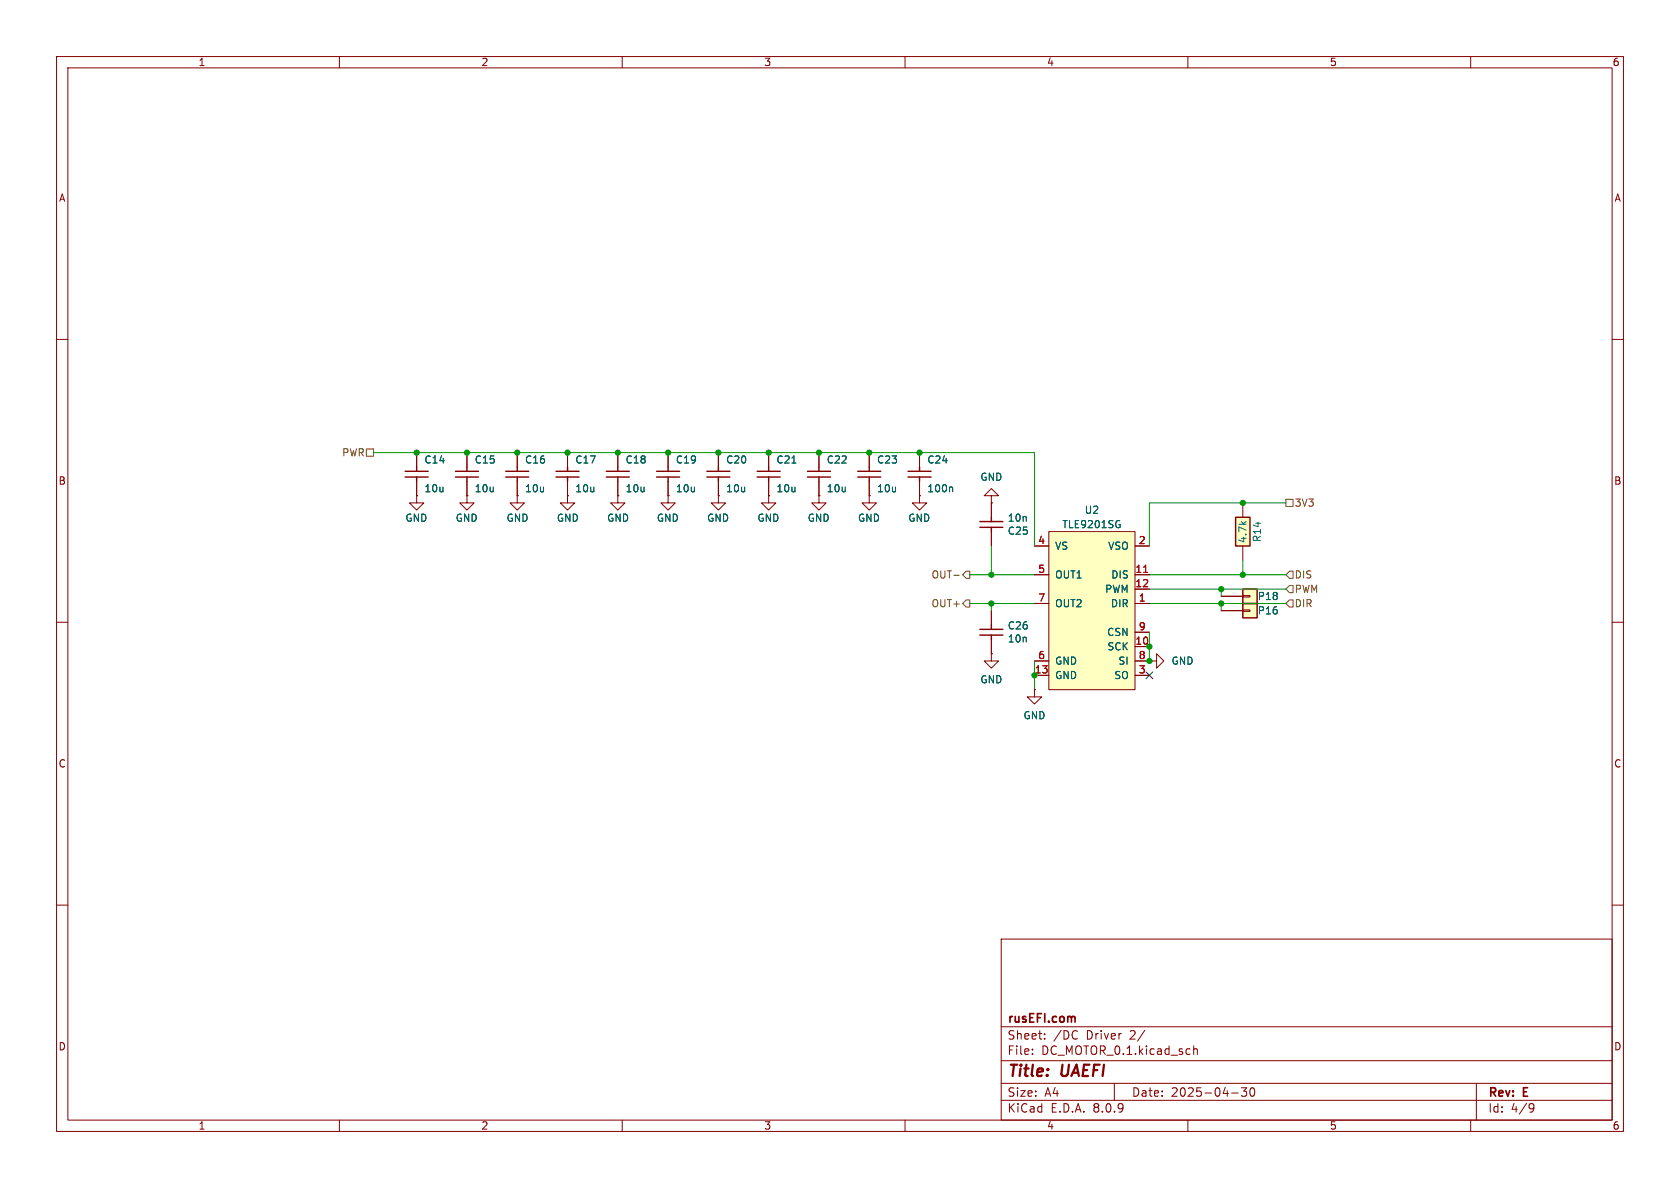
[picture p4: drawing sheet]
<svg xmlns="http://www.w3.org/2000/svg" width="297mm" height="210mm" viewBox="0 0 297 210" stroke-linecap="round" stroke-linejoin="round" font-family="sans-serif">
<g fill="none" stroke="#840000" stroke-width=".18">
<path d="M10 10h277v190h-277zM12 12h273v186h-273zM60 10v2M110 10v2M160 10v2M210 10v2M260 10v2M10 60h2M285 60h2M82.5 87.6v1.3h-1.2l1.2 1.3 1.3-1.3h-1.3M82.5 87.6h.1M82.5 80v2.6"/>
<path d="M82.5 85.1v2.5M91.4 87.6v1.3h1.3l-1.3 1.3-1.2-1.3h1.2M91.4 87.6h.1M91.4 80v2.6M91.4 85.1v2.5M118.1 87.6v1.3h-1.3l1.3 1.3 1.3-1.3h-1.3M118.1 87.6h.1M127 87.6v1.3h-1.3l1.3 1.3 1.3-1.3h-1.3M127 87.6h.1M127 80v2.6M127 85.1v2.5M135.9 87.6v1.3h-1.3l1.3 1.3 1.3-1.3h-1.3"/>
<path d="M135.9 87.6h.1M135.9 80v2.6M135.9 85.1v2.5M153.7 80v2.6M153.7 85.1v2.5M162.6 87.6v1.3h-1.3l1.3 1.3 1.2-1.3h-1.2M162.6 87.6h.1M162.6 80v2.6M162.6 85.1v2.5M175.3 87.6h1.2l-1.2-1.2-1.3 1.2h1.3v1.3M175.3 88.9h.1M175.3 88.9v2.5"/>
<path d="M175.3 94v2.5M10 110h2M175.3 115.6v1.2h-1.3l1.3 1.3 1.2-1.3h-1.2M175.3 115.6h.1M175.3 108v2.5M175.3 113v2.6M285 110h2M10 160h2M177 166h108v32h-108zM285 160h2M60 198v2M110 198v2"/>
<path d="M160 198v2M177 194.5h108M177 191.5h108M177 187.5h108M177 181.5h108M182.5 186.3v.1M182.5 185.5v.1M184.7 183.6v.1M184.7 182.8v.1M197 191.5v3M210 198v2M211 184.9v1.5"/>
<path d="M211 185.5l.2-.1 .4 .1 .1 .9M217.7 193.2h1.2M219.5 192.3h.9l-.5 .6 .4 .1v.7l-.2 .1h-.4l-.2-.1M221.1 192.4l.2-.1a.81 .81 0 0 1 .6 .6 .81 .81 0 0 1-.3 .8l-.1 .1a.81 .81 0 0 1-.4-1.4zM260 198v2M261 191.5v6.5M270.6 195.1l.5 .1a.99 .99 0 0 1-.4 1.4h-.2M271.2 195.7l-.3 .3h-.3"/>
</g>
<path d="M189.8 179.7l.3 .2v.8" fill="none" stroke="#840000" stroke-width=".3"/>
<g fill="none" stroke="#840000" stroke-width=".25">
<path d="M80.5 84.3h4.1M80.5 83.3h4.1M82.5 82.6v.7M82.5 84.3v.8M89.4 84.3h4.1M89.4 83.3h4.1M91.4 82.6v.7M91.4 84.3v.8M125 84.3h4M125 83.3h4M127 82.6v.7M127 84.3v.8"/>
<path d="M133.9 84.3h4M133.9 83.3h4M135.9 82.6v.7M135.9 84.3v.8M151.6 84.3h4.1M151.6 83.3h4.1M153.7 82.6v.7M153.7 84.3v.8M160.5 84.3h4.1M160.5 83.3h4.1M162.6 82.6v.7M162.6 84.3v.8"/>
<path d="M173.2 92.2h4.1M173.2 93.2h4.1M175.3 91.4v.8M175.3 93.2v.8M173.2 112.3h4.1M173.2 111.3h4.1M175.3 110.5v.8M175.3 112.3v.7"/>
</g>
<path d="M140 81.9h.7M168.2 86.1l.2 .2v.6" fill="none" stroke="#006464" stroke-width=".18"/>
<path d="M218.4 91.4h2.6v5.1h-2.6z" fill="#ffffc2"/>
<path d="M116.1 84.3h4M116.1 83.3h4M118.1 82.6v.7M118.1 84.3v.8M218.4 91.4h2.6v5.1h-2.6z" fill="none" stroke="#840000" stroke-width=".25"/>
<path d="M118.1 80v2.6M118.1 85.1v2.5M144.8 87.6v1.3h-1.3l1.3 1.3 1.2-1.3h-1.2M144.8 87.6h.1M153.7 87.6v1.3h-1.3l1.3 1.3 1.2-1.3h-1.2M153.7 87.6h.1M219.7 88.9v2.5M219.7 96.5v2.6" fill="none" stroke="#840000" stroke-width=".18"/>
<path d="M219.7 106.7h2.5v2.5h-2.5z" fill="#ffffc2"/>
<path d="M215.9 108h3.8M219.7 107.8h1.3v.3h-1.3z" fill="none" stroke="#840000" stroke-width=".18"/>
<path d="M219.7 106.7h2.5v2.5h-2.5z" fill="none" stroke="#840000" stroke-width=".25"/>
<path d="M219.7 104.1h2.5v2.6h-2.5z" fill="#ffffc2"/>
<path d="M100.3 87.6v1.3h1.3l-1.3 1.3-1.2-1.3h1.2M100.3 87.6h.1M100.3 80v2.6M100.3 85.1v2.5M109.2 80v2.6M109.2 85.1v2.5M144.8 80v2.6M144.8 85.1v2.5M215.9 105.4h3.8M219.7 105.3h1.3v.2h-1.3z" fill="none" stroke="#840000" stroke-width=".18"/>
<g fill="none" stroke="#840000" stroke-width=".25">
<path d="M98.3 84.3h4.1M98.3 83.3h4.1M100.3 82.6v.7M100.3 84.3v.8M107.2 84.3h4.1M107.2 83.3h4.1M109.2 82.6v.7M109.2 84.3v.8M142.7 84.3h4.1M142.7 83.3h4.1M144.8 82.6v.7M144.8 84.3v.8"/>
<path d="M219.7 104.1h2.5v2.6h-2.5z"/>
</g>
<path d="M185.4 94h15.3v27.9h-15.3z" fill="#ffffc2"/>
<g fill="none" stroke="#840000" stroke-width=".18">
<path d="M73.7 87.6v1.3h-1.3l1.3 1.3 1.2-1.3h-1.2M73.7 87.6h.1M73.7 80v2.6M73.7 85.1v2.5M82.5 87.6h.1M82.5 80v2.6M82.5 85.1v2.5M91.4 87.6h.1M91.4 80v2.6M91.4 85.1v2.5M100.3 87.6h.1M100.3 80v2.6"/>
<path d="M100.3 85.1v2.5M109.2 87.6v1.3h1.3l-1.3 1.3-1.3-1.3h1.3M109.2 87.6h.1M109.2 80v2.6M109.2 85.1v2.5M118.1 87.6h.1M118.1 80v2.6M118.1 85.1v2.5M127 87.6h.1M127 80v2.6M127 85.1v2.5M135.9 87.6h.1"/>
<path d="M135.9 80v2.6M135.9 85.1v2.5M144.8 87.6h.1M144.8 80v2.6M144.8 85.1v2.5M153.7 87.6h.1M153.7 80v2.6M153.7 85.1v2.5M162.6 87.6h.1M162.6 80v2.6M162.6 85.1v2.5M175.3 88.9h.1"/>
<path d="M175.3 88.9v2.5M175.3 94v2.5M182.9 96.5h2.5M185.4 94h15.3v27.9h-15.3zM200.7 96.5h2.5M175.3 115.6h.1M175.3 108v2.5M175.3 113v2.6M182.9 106.7h2.5M182.9 101.6h2.5M182.9 119.4h2.5M182.9 116.8h2.5"/>
<path d="M200.7 106.7h2.5M200.7 114.3h2.5M200.7 101.6h2.5M200.7 104.1h2.5M200.7 119.4h2.5M200.7 116.8h2.5M200.7 111.8h2.5M203.2 116.8h1.3v1.3l1.2-1.3-1.2-1.2v1.2M203.2 116.8h.1M215.9 108h3.8M215.9 105.4h3.8M182.9 121.9v1.3h-1.3l1.3 1.3 1.2-1.3h-1.2"/>
<path d="M182.9 121.9h.1"/>
</g>
<path d="M202.2 101.2h.7" fill="none" stroke="#a90000" stroke-width=".18"/>
<path d="M140 81.9h.7M168.2 86.1l.2 .2v.6M197.8 92.7h.2v.5l-.2 .1M197.8 92l.2 .1" fill="none" stroke="#006464" stroke-width=".18"/>
<path d="M71.6 84.3h4.1M71.6 83.3h4.1M73.7 82.6v.7M73.7 84.3v.8" fill="none" stroke="#840000" stroke-width=".25"/>
<path d="M64.8 79.4h1.2v1.2h-1.2zM227.3 88.3h1.3v1.2h-1.3zM168.6 101.7h1M170.8 101h.6v1.2h-.6l-.6-.6zM170.8 106h.6v1.3h-.6l-.6-.6zM227.3 106.7l.7-.7h.6v1.3h-.6zM228 103.5h.6v1.3h-.6l-.7-.7zM228 101h.6v1.2h-.6l-.7-.6z" fill="none" stroke="#725600" stroke-width=".18"/>
<g fill="none" stroke="#009600" stroke-width=".18">
<path d="M66 80h116.9v16.5M175.3 96.5v5.1M219.7 99.1v2.5M227.3 88.9h-24.1v7.6M171.4 106.7h11.5M171.4 101.6h11.5M175.3 106.7v1.3M182.9 116.8v5.1M203.2 106.7h24.1M203.2 104.1h24.1M203.2 111.8v5M203.2 101.6h24.1"/>
<path d="M215.9 104.1v1.3M215.9 106.7v1.3"/>
</g>
<path d="M202.6 118.8l1.2 1.2M203.8 118.8l-1.2 1.2" fill="none" stroke="#000084" stroke-width=".18"/>
<g fill="#009600" stroke="#009600" stroke-width=".18">
<circle cx="219.7" cy="101.6" r=".46"/>
<circle cx="203.2" cy="116.8" r=".46"/>
<circle cx="182.9" cy="119.4" r=".46"/>
<circle cx="215.9" cy="106.7" r=".46"/>
<circle cx="203.2" cy="114.3" r=".46"/>
<circle cx="175.3" cy="101.6" r=".46"/>
<circle cx="175.3" cy="106.7" r=".46"/>
<circle cx="219.7" cy="88.9" r=".46"/>
<circle cx="215.9" cy="104.1" r=".46"/>
<circle cx="144.8" cy="80" r=".46"/>
<circle cx="135.9" cy="80" r=".46"/>
<circle cx="162.6" cy="80" r=".46"/>
<circle cx="91.4" cy="80" r=".46"/>
<circle cx="82.5" cy="80" r=".46"/>
<circle cx="127" cy="80" r=".46"/>
<circle cx="118.1" cy="80" r=".46"/>
<circle cx="73.7" cy="80" r=".46"/>
<circle cx="109.2" cy="80" r=".46"/>
<circle cx="100.3" cy="80" r=".46"/>
<circle cx="153.7" cy="80" r=".46"/>
</g>
<g font-size="2.8" fill="#840000">
<text x="178" y="190.9">Title:</text>
<text x="187.7" y="190.9">UAEFI</text>
</g>
<g font-size="2.1" fill="#840000">
<text x="178" y="184">Sheet:</text>
<text x="178" y="181.2">rusEFI.com</text>
<text x="186.2" y="184">/DC</text>
<text x="192.1" y="184">Driver</text>
<text x="199.9" y="184">2/</text>
<text x="178" y="186.7">File:</text>
<text x="184.1" y="186.7">DC_MOTOR_0.1.kicad_sch</text>
<text x="178" y="196.9">KiCad</text>
<text x="178" y="194.1">Size:</text>
<text x="184.7" y="194.1">A4</text>
<text x="185.7" y="196.9">E.D.A.</text>
<text x="193.3" y="196.9">8.0.9</text>
<text x="200" y="194.1">Date:</text>
<text x="207" y="194.1">2025-04-30</text>
<text x="263" y="194.3">Rev:</text>
<text x="263" y="196.9">Id:</text>
<text x="267.1" y="196.9">4/9</text>
<text x="269.4" y="194.3">E</text>
</g>
<g font-size="1.8" fill="#840000">
<text x="35" y="11.9">1</text>
<text x="85" y="11.9">2</text>
<text x="135" y="11.9">3</text>
<text x="185" y="11.9">4</text>
<text x="235" y="11.9">5</text>
<text x="285" y="11.9">6</text>
<text x="10.3" y="35.9">A</text>
<text x="285.3" y="35.9">A</text>
<text x="10.3" y="85.9">B</text>
<text x="285.3" y="85.9">B</text>
<text x="10.3" y="135.9">C</text>
<text x="285.3" y="135.9">C</text>
<text x="10.3" y="185.9">D</text>
<text x="285.3" y="185.9">D</text>
<text x="35" y="199.9">1</text>
<text x="85" y="199.9">2</text>
<text x="135" y="199.9">3</text>
<text x="185" y="199.9">4</text>
<text x="235" y="199.9">5</text>
<text x="285" y="199.9">6</text>
</g>
<g font-size="1.8" fill="#725600">
<text x="60.4" y="80.9">PWR</text>
<text x="228.8" y="89.8">3V3</text>
<text x="164.6" y="102.5">OUT-</text>
<text x="164.6" y="107.5">OUT+</text>
<text x="228.8" y="105">PWM</text>
<text x="228.8" y="107.5">DIR</text>
<text x="228.8" y="102.5">DIS</text>
</g>
<g font-size="1.8" fill="#006464">
<text x="74.9" y="82.1">C14</text>
<text x="83.8" y="82.1">C15</text>
<text x="92.7" y="82.1">C16</text>
<text x="101.6" y="82.1">C17</text>
<text x="110.5" y="82.1">C18</text>
<text x="119.4" y="82.1">C19</text>
<text x="128.3" y="82.1">C20</text>
<text x="137.2" y="82.1">C21</text>
<text x="146.1" y="82.1">C22</text>
<text x="154.9" y="82.1">C23</text>
<text x="163.8" y="82.1">C24</text>
<text x="74.9" y="87.2">10u</text>
<text x="83.8" y="87.2">10u</text>
<text x="92.7" y="87.2">10u</text>
<text x="101.6" y="87.2">10u</text>
<text x="110.5" y="87.2">10u</text>
<text x="119.4" y="87.2">10u</text>
<text x="128.3" y="87.2">10u</text>
<text x="137.2" y="87.2">10u</text>
<text x="146.1" y="87.2">10u</text>
<text x="154.9" y="87.2">10u</text>
<text x="163.8" y="87.2">100n</text>
<text x="173.2" y="85.2">GND</text>
<text x="71.6" y="92.4">GND</text>
<text x="80.5" y="92.4">GND</text>
<text x="89.5" y="92.4">GND</text>
<text x="98.3" y="92.4">GND</text>
<text x="107.2" y="92.4">GND</text>
<text x="116" y="92.4">GND</text>
<text x="124.9" y="92.4">GND</text>
<text x="133.8" y="92.4">GND</text>
<text x="142.7" y="92.4">GND</text>
<text x="151.6" y="92.4">GND</text>
<text x="160.5" y="92.4">GND</text>
<text x="178.1" y="94.7">C25</text>
<text x="178.1" y="92.4">10n</text>
<text x="187.7" y="93.6">TLE9201SG</text>
<text x="191.7" y="91">U2</text>
<text x="223.1" y="95.9" transform="rotate(-90 223.1 95.9)">R14</text>
<text x="186.4" y="97.4">VS</text>
<text x="195.8" y="97.4">VSO</text>
<text x="220.6" y="96.1" transform="rotate(-90 220.6 96.1)">4.7k</text>
<text x="186.4" y="102.5">OUT1</text>
<text x="186.4" y="107.5">OUT2</text>
<text x="195.3" y="105">PWM</text>
<text x="196.3" y="107.5">DIR</text>
<text x="196.4" y="102.5">DIS</text>
<text x="222.3" y="106.3">P18</text>
<text x="178.1" y="111.5">C26</text>
<text x="178.1" y="113.8">10n</text>
<text x="195.6" y="112.6">CSN</text>
<text x="222.3" y="108.8">P16</text>
<text x="186.4" y="117.7">GND</text>
<text x="195.7" y="115.2">SCK</text>
<text x="197.6" y="117.7">SI</text>
<text x="207" y="117.7">GND</text>
<text x="173.2" y="121">GND</text>
<text x="186.4" y="120.2">GND</text>
<text x="196.9" y="120.2">SO</text>
<text x="180.8" y="127.3">GND</text>
</g>
<g font-size="1.8" fill="#a90000">
<text x="183.4" y="96.3">4</text>
<text x="183.4" y="101.3">5</text>
<text x="200.6" y="101.3">11</text>
<text x="201.2" y="96.3">2</text>
<text x="183.4" y="106.4">7</text>
<text x="200.6" y="103.9">12</text>
<text x="201.2" y="106.4">1</text>
<text x="201.2" y="111.5">9</text>
<text x="182.8" y="119.1">13</text>
<text x="183.4" y="116.6">6</text>
<text x="200.6" y="114">10</text>
<text x="201.2" y="119.1">3</text>
<text x="201.2" y="116.6">8</text>
</g>
</svg>
